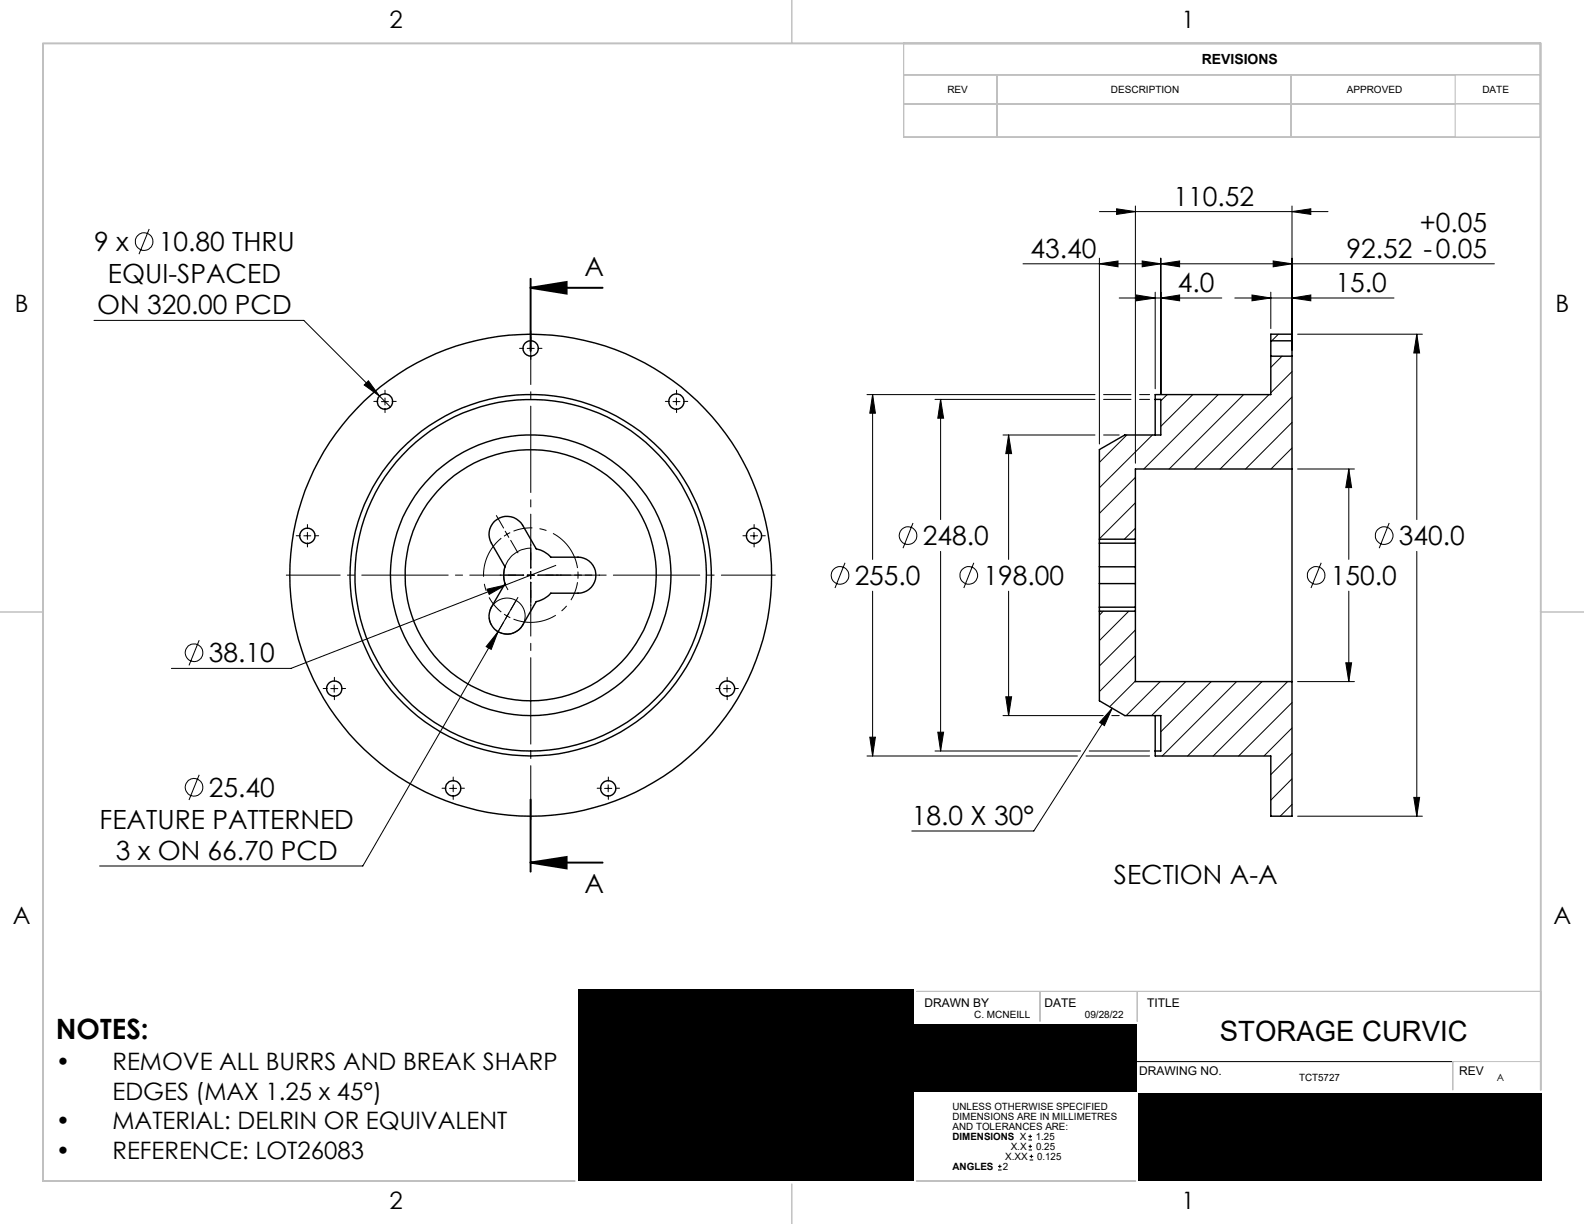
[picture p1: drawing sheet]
<svg xmlns="http://www.w3.org/2000/svg" width="279mm" height="216mm" viewBox="0 0 279 216" stroke-linecap="round" stroke-linejoin="round" font-family="sans-serif">
<g fill="none" stroke="#000" stroke-width=".18">
<path d="M193.9 37.3h40.3M197 36.8l3.3 .5-3.3 .5zM200.3 36.3v45.4M227.9 36.3v25.5M227.9 37.3l3.3-.5v1zM16.6 56.5h37l15.3 15.3M26.3 40.4l-1.8 4.4M180.4 46.5h83.2M193.9 45.5v32.8M193.9 46.5l3.3-.5v1.1zM197.4 52.6h18.1M200.4 52l3.4 .6-3.4 .5z"/>
<path d="M201.5 46l3.3 .5-3.3 .6zM203.8 51.5v17.1M204.8 45.5v24M204.8 46.5l3.3-.5v1.1zM204.8 52.6l3.3-.6v1.1zM217.8 52.6h28.1M220.8 52l3.4 .6-3.4 .5zM224.2 51.5v6.5M224.6 46l3.3 .5-3.3 .6zM225.5 58.9l-1.2 1.2M227.9 52.6l3.3-.6v1.1zM228.9 58.9h22"/>
<path d="M249.9 58.9v32.8M249.9 58.9l.5 3.4h-1zM64.2 67.9l.8-.7 2 2.7zM67.3 70.8h1.2M67.9 70.2v1.2M93 61.5h1.2M93.6 60.9v1.2M118.7 70.8h1.2M119.3 70.2v1.2M152.9 69.6h40.2M153.9 69.6v29.1M153.9 69.6l.5 3.3h-1z"/>
<path d="M164.9 70.4h28.2M165.9 70.4v21.3M165.9 70.4l.5 3.4h-1zM176.9 76.7h16.2M177.9 76.7v22M177.9 76.7l.5 3.3h-1zM194.7 76.7h2.7M194.7 69.6h4.8M194.7 70.4h4.8M198.8 76.7l-4.9 4.9M201 69.6h1.8M201 70.4h1.8"/>
<path d="M203.3 76.7l-9.4 9.3M205.9 69.6l-1.1 1.1M210.4 69.6l-5.6 5.6M214.9 69.6l-13.1 13.1M219.4 69.6l-13.2 13.1M223.8 69.6l-13.1 13.1M226.1 62.8l-1.9 2M227.9 65.5l-3.7 3.8M227.9 70l-12.7 12.7M227.9 74.5l-8.2 8.2M227.9 79l-3.7 3.7M53.6 94.5h1.2"/>
<path d="M54.2 93.9v1.2M89.1 93.7l.3 .5M89.4 94.2l-.5 .4M89.4 94.2l.3 .6M90 93.9l-.6 .3M93.6 96.7a4.8 4.8 0 0 0-4 7.4M98 99.7l-8.8 3.5M132.4 94.5h1.2M133 93.9v1.2M149 99.3l-1.7 4.4M161 92.3l-1.7 4.4M165.9 97.3v35.2"/>
<path d="M171.8 99.3l-1.8 4.4M200.3 84.2l-6.4 6.4M200.3 88.7l-6.4 6.3M200.3 93.2l-2 1.9M228.9 82.7h10M233 99.3l-1.8 4.4M237.9 82.7v16M237.9 82.7l.5 3.3h-1zM245 92.3l-1.7 4.4M249.9 97.3v46.7M35.1 112.9l-1.8 4.5M85.9 103.9l3.3-.7-2.9 1.6z"/>
<path d="M87.8 111.4l-23.8 41.4h-46.4M87.8 111.4l-1.2 3.1-.8-.4zM89.2 103.2l-37.9 14.7h-21.1M91 105.9l-3.2 5.5M93 101.5h1.2M93.6 100.8v1.3M153.9 104.3v29M177.9 104.3v21.9M194.6 107.8l-.7 .7M199.1 107.8l-5.2 5.2M200.3 111.1l-6.4 6.4M200.3 115.6l-6.4 6.4"/>
<path d="M237.4 116.9h1l-.5 3.3zM237.9 104.3v15.9M35.1 136.7l-1.8 4.4M58.3 121.5h1.3M58.9 120.8v1.3M79.3 139.1h1.2M79.9 138.4v1.3M106.6 139.1h1.3M107.3 138.4v1.3M127.6 121.5h1.3M128.2 120.8v1.3M152.9 133.3h37.1"/>
<path d="M153.4 130h1l-.5 3.3zM164.9 132.5h25.7M165.4 129.2h1l-.5 3.3zM176.9 126.2h17.7M177.4 122.9h1l-.5 3.3zM191.6 133.3h11.2M192.1 132.5h10.7M196.1 126.2h1.3M196.2 124.9l-13.8 21.7h-21.6M196.2 124.9l-1.4 3.1-.8-.6zM200.3 120.1l-4.6 4.6M204.6 120.2l-6 6"/>
<path d="M209.2 120.2l-6.1 6M213.6 120.2l-8.8 8.9M218.1 120.2l-13.1 13.1M222.6 120.2l-13.1 13.1M227.1 120.2l-13.1 13.1M227.9 123.9l-9.4 9.4M227.9 128.4l-4.9 4.9M227.9 132.9l-3.7 3.7M227.9 137.4l-3.7 3.7M228.9 120.2h10M227.9 141.9l-2.1 2.1M228.9 144h22"/>
<path d="M249.4 140.7h1l-.5 3.3zM200.6 187.3h55.7M176 206.4h.7M176 205.7h.7M176.4 205.4v.7M181.4 201.1h.6M181.4 200.4h.6M181.4 202.8h.6M181.4 202.2h.6M181.6 204.6h.6M181.6 204h.6M181.7 201.9v.6"/>
<path d="M181.7 200.1v.7M181.9 203.7v.6"/>
<circle cx="25.4" cy="42.6" r="1.55"/>
<circle cx="160.2" cy="94.5" r="1.56"/>
<circle cx="244.1" cy="94.5" r="1.56"/>
<circle cx="34.2" cy="115.1" r="1.55"/>
<circle cx="148.2" cy="101.5" r="1.55"/>
<circle cx="170.9" cy="101.5" r="1.55"/>
<circle cx="232.2" cy="101.5" r="1.55"/>
<circle cx="34.2" cy="138.9" r="1.55"/>
</g>
<path d="M89.5 108.7l.5 .3M89.5 108.7l-.6-.4M102 101.4l-.1-.6M102 101.4l-.1 .7" fill="none" stroke="#000" stroke-width=".18" stroke-dasharray="15.2 1.3 1.3 1.3" stroke-linecap="butt"/>
<path d="M88.4 94.9a8.3 8.3 0 0 0 0 13.1M90.6 109.2a8.3 8.3 0 0 0 11.3-6.5M101.9 100.2a8.3 8.3 0 0 0-11.3-6.5" fill="none" stroke="#000" stroke-width=".18" stroke-dasharray="15.2 1.3 1.3 1.3" stroke-dashoffset="7.5" stroke-linecap="butt"/>
<path d="M93.6 50.8l6.3-1.1v2.1zM93.6 50.8h12.7M93.6 49.2v12.7M93.6 152.2l6.3-1v2zM93.6 141v12.7M93.6 152.2h12.7" fill="none" stroke="#000" stroke-width=".35"/>
<path d="M92.5 107.7a3.2 3.2 0 0 0-5.3-1.3 3.2 3.2 0 0 0 1.4 5.3 3.2 3.2 0 0 0 4-3.7l-.1-.3" fill="none" stroke="#000" stroke-width=".18" stroke-dasharray="15.2 1.3 1.3 1.3" stroke-dashoffset="7.2" stroke-linecap="butt"/>
<path d="M92.4 101.4h-41.9M93.6 100.2v-41.9M93.6 102.7v41.9M94.9 101.4h41.8" fill="none" stroke="#000" stroke-width=".18" stroke-dasharray="15.2 1.3 1.3 1.3" stroke-dashoffset="5.7"/>
<g fill="none" stroke="#000" stroke-width=".18" stroke-dasharray="15.2 1.3 1.3 1.3">
<path d="M66.7 70.8h-.8M67.9 69.6v-.8M67.9 72.1v.7M69.2 70.8h.7M92.4 61.4h-.8M93.6 60.2v-.7M93.6 62.7v.7M94.9 61.4h.7M118.1 70.8h-.7M119.3 69.6v-.8M119.3 72.1v.7M120.6 70.8h.7"/>
<path d="M53 94.5h-.7M54.2 93.3v-.8M54.2 95.8v.7M55.5 94.5h.7M88.8 93.1l-1.2-2.2M90.1 95.3l1.3 2.2M131.8 94.5h-.8M133 93.3v-.8M133 95.8v.7M134.3 94.5h.7M88.8 109.7l-1.2 2.3M89.5 108.7l-.4 .5"/>
<path d="M89.5 108.7l.3-.6M90.1 107.6l1.3-2.2M92.4 101.4h-3.6M93.6 101.4v-.6M93.6 101.4h-.6M93.6 101.4v.7M93.6 101.4h.6M93.6 100.2v-3.5M93.6 102.7v3.5M94.9 101.4h3.5M100.7 101.4h-2.5M102 101.4h.6"/>
<path d="M102 101.4h-.7M103.2 101.4h2.6M57.7 121.4h-.7M59 120.2v-.7M59 122.7v.7M60.2 121.4h.8M78.7 139h-.7M79.9 137.8v-.7M81.2 139h.7M106.1 139h-.8M107.3 137.8v-.7M108.6 139h.7"/>
<path d="M127 121.4h-.7M128.3 120.2v-.7M128.3 122.7v.7M129.5 121.4h.7M79.9 140.3v.7M107.3 140.3v.7"/>
</g>
<path d="M92.4 101.4h-4.2M93.6 100.2v-4.1M93.6 102.7v4.1M94.9 101.4h4.1" fill="none" stroke="#000" stroke-width=".18" stroke-dasharray="15.2 1.3 1.3 1.3" stroke-dashoffset="15.1"/>
<path d="M159.4 7.7h112.3v16.5h-112.3zM159.4 13.2h112.3h-112.3v-5.7h112.3v16.7h-112.3v-5.9M159.4 13.2v5.1h112.3h-112.3M159.4 13.2v5.1h16.5v5.9h51.8v-11v5.1h29M256.7 13.2v11h-29v-5.9h-51.8v-5.1v11h-16.5v-5.9M183.4 174.9v5.2v-5.2h-21.7h110.1v17.3M200.6 174.9v5.2M256.3 187.3v4.9v-4.9h15.5M161.7 208.3h38.6" fill="none" stroke="#c0c0c0" stroke-width=".18"/>
<path d="M139.7 0v7.7M0 107.9h7.6M271.7 107.9h7.7M139.7 208.9v7" fill="none" stroke="#c0c0c0" stroke-width=".25"/>
<path d="M271.8 192.2v-184.5h-264.2v200.6h93.8M161.7 208.3h38.6" fill="none" stroke="#c0c0c0" stroke-width=".35"/>
<g fill="#000">
<path d="M161.2 180.7h39.3v11.9h-39.3zM101.9 174.5h59.3v33.8h-59.3zM200.8 192.8h71.2v15.4h-71.2z"/>
<path d="M93.6 50.8l6.3-1.1v2.1zM93.6 152.2l6.3-1v2z"/>
<path d="M65 67.2l-.8 .7 2.8 2zM87.8 111.4l-2 2.7 .8 .4zM85.9 103.9l.4 .9 2.9-1.6zM177.9 76.7l.5 3.3h-1zM177.4 122.9h1l-.5 3.3zM153.9 69.6l.5 3.3h-1zM153.4 130h1l-.5 3.3zM165.4 129.2h1l-.5 3.3zM165.9 70.4l.5 3.4h-1zM204.8 46.5l3.3-.5v1.1zM224.6 46l3.3 .5-3.3 .6zM227.9 52.6l3.3-.6v1.1zM220.8 52l3.4 .6-3.4 .5zM204.8 52.6l3.3-.6v1.1zM200.4 52l3.4 .6-3.4 .5zM249.9 58.9l.5 3.4h-1zM249.4 140.7h1l-.5 3.3zM237.4 116.9h1l-.5 3.3zM237.9 82.7l.5 3.3h-1zM197 36.8l3.3 .5-3.3 .5zM227.9 37.3l3.3-.5v1zM196.2 124.9l-1.4 3.1-.8-.6zM201.5 46l3.3 .5-3.3 .6zM193.9 46.5l3.3-.5v1.1z"/>
</g>
<g fill="none" stroke="#000" stroke-width=".25">
<path d="M203.8 70.4v6.3M203.8 70.4h1v6.3h-6.4l-4.5 2.6v15.8M224.2 60.1v2.7M224.2 60.1h3.7M224.2 60.1v-1.2h3.7v1.2M224.2 62.8v6.8h-20.4v.8M224.2 62.8h3.7M227.9 60.1v2.7M227.9 62.8v19.9M87.2 92a3.2 3.2 0 0 1 5 .6l2.4 4.2a4.6 4.6 0 0 1 2.6 1.5h4.8a3.2 3.2 0 0 1 3.1 3.2 3.2 3.2 0 0 1-3.1 3.1h-4.8a4.6 4.6 0 0 1-2.6 1.5l-2.4 4.2a3.2 3.2 0 0 1-4.3 1.1 3.2 3.2 0 0 1-1.2-4.3l2.4-4.2a4.6 4.6 0 0 1 0-2.9l-2.4-4.2a3.2 3.2 0 0 1 .5-3.8zM193.9 95.1v.7M193.9 100v2.9"/>
<path d="M193.9 95.8v4.2M193.9 95.1h6.4M193.9 95.8h6.4M193.9 100h6.4M200.3 95.1v.7M200.3 100v2.9M200.3 95.8v4.2M227.9 82.7v37.5M227.9 82.7h-27.6v12.4M193.9 107.1v.7M193.9 107.8v15.8l4.5 2.6h6.4v6.3h-1M193.9 102.9v4.2"/>
<path d="M193.9 107.8h6.4M193.9 107.1h6.4M193.9 102.9h6.4M200.3 107.1v.7M200.3 102.9v4.2M200.3 107.8v12.4h27.6M203.8 126.2v6.3M227.9 120.2v23.8h-3.7v-10.7h-20.4v-.8"/>
<circle cx="67.9" cy="70.8" r="1.36"/>
<circle cx="93.6" cy="61.5" r="1.36"/>
<circle cx="119.3" cy="70.8" r="1.35"/>
<circle cx="54.2" cy="94.5" r="1.35"/>
<circle cx="133" cy="94.5" r="1.35"/>
<circle cx="93.6" cy="101.5" r="31"/>
<circle cx="93.6" cy="101.5" r="42.5"/>
<circle cx="93.6" cy="101.5" r="24.7"/>
<circle cx="93.6" cy="101.5" r="22.2"/>
<circle cx="93.6" cy="101.5" r="31.9"/>
<circle cx="59" cy="121.4" r="1.35"/>
<circle cx="79.9" cy="139" r="1.36"/>
<circle cx="107.3" cy="139.1" r="1.35"/>
<circle cx="128.2" cy="121.5" r="1.34"/>
</g>
<g font-size="4.9">
<text x="9.9" y="183.3">NOTES:</text>
<text x="215.2" y="183.7">STORAGE CURVIC</text>
</g>
<g font-size="4.7">
<text x="207" y="36.3">110.52</text>
<text x="250.4" y="41">+0.05</text>
<text x="16.6" y="44.3">9 x</text>
<text x="28" y="44.3">10.80 THRU</text>
<text x="181.7" y="45.5">43.40</text>
<text x="237.5" y="45.5">92.52 -0.05</text>
<text x="19" y="49.9">EQUI-SPACED</text>
<text x="103.1" y="48.8">A</text>
<text x="207.8" y="51.5">4.0</text>
<text x="235.6" y="51.5">15.0</text>
<text x="17.1" y="55.5">ON 320.00 PCD</text>
<text x="162.8" y="96.2">248.0</text>
<text x="246.7" y="96.2">340.0</text>
<text x="150.8" y="103.2">255.0</text>
<text x="173.5" y="103.2">198.00</text>
<text x="234.7" y="103.2">150.0</text>
<text x="36.8" y="116.8">38.10</text>
<text x="36.8" y="140.6">25.40</text>
<text x="17.6" y="146.2">FEATURE PATTERNED</text>
<text x="160.9" y="145.6">18.0 X 30°</text>
<text x="20.4" y="151.7">3 x ON 66.70 PCD</text>
<text x="103.1" y="157.5">A</text>
<text x="196.5" y="156">SECTION A-A</text>
</g>
<g font-size="4.2">
<text x="68.7" y="4.9">2</text>
<text x="208.4" y="4.9">1</text>
<text x="2.6" y="55.1">B</text>
<text x="274.4" y="55.1">B</text>
<text x="2.2" y="163">A</text>
<text x="274" y="163">A</text>
<text x="9.9" y="188.7">•</text>
<text x="19.9" y="188.7">REMOVE ALL BURRS AND BREAK SHARP</text>
<text x="19.9" y="193.9">EDGES (MAX 1.25 x 45°)</text>
<text x="9.9" y="199.2">•</text>
<text x="19.9" y="199.2">MATERIAL: DELRIN OR EQUIVALENT</text>
<text x="9.9" y="204.4">•</text>
<text x="19.9" y="204.4">REFERENCE: LOT26083</text>
<text x="68.7" y="213.2">2</text>
<text x="208.4" y="213.2">1</text>
</g>
<text font-size="2.5" x="212" y="11.3">REVISIONS</text>
<g font-size="2.1">
<text x="163.1" y="177.7">DRAWN BY</text>
<text x="184.2" y="177.7">DATE</text>
<text x="202.4" y="177.7">TITLE</text>
<text x="201" y="189.6">DRAWING NO.</text>
<text x="257.4" y="189.6">REV</text>
</g>
<g font-size="1.8">
<text x="167.1" y="16.4">REV</text>
<text x="196" y="16.4">DESCRIPTION</text>
<text x="237.5" y="16.4">APPROVED</text>
<text x="261.5" y="16.4">DATE</text>
<text x="171.8" y="179.5">C. MCNEILL</text>
<text x="191.4" y="179.5">09/28/22</text>
<text x="229.1" y="190.6">TCT5727</text>
<text x="264" y="190.6">A</text>
<text x="168" y="195.7">UNLESS OTHERWISE SPECIFIED</text>
<text x="168" y="197.5">DIMENSIONS ARE IN MILLIMETRES</text>
<text x="168" y="199.3">AND TOLERANCES ARE:</text>
<text x="168" y="201">DIMENSIONS X</text>
<text x="178.3" y="202.8">X.X</text>
<text x="182.7" y="201">1.25</text>
<text x="182.8" y="202.8">0.25</text>
<text x="168" y="206.3">ANGLES</text>
<text x="176.9" y="206.3">2</text>
<text x="177.3" y="204.6">X.XX</text>
<text x="183" y="204.6">0.125</text>
</g>
</svg>
